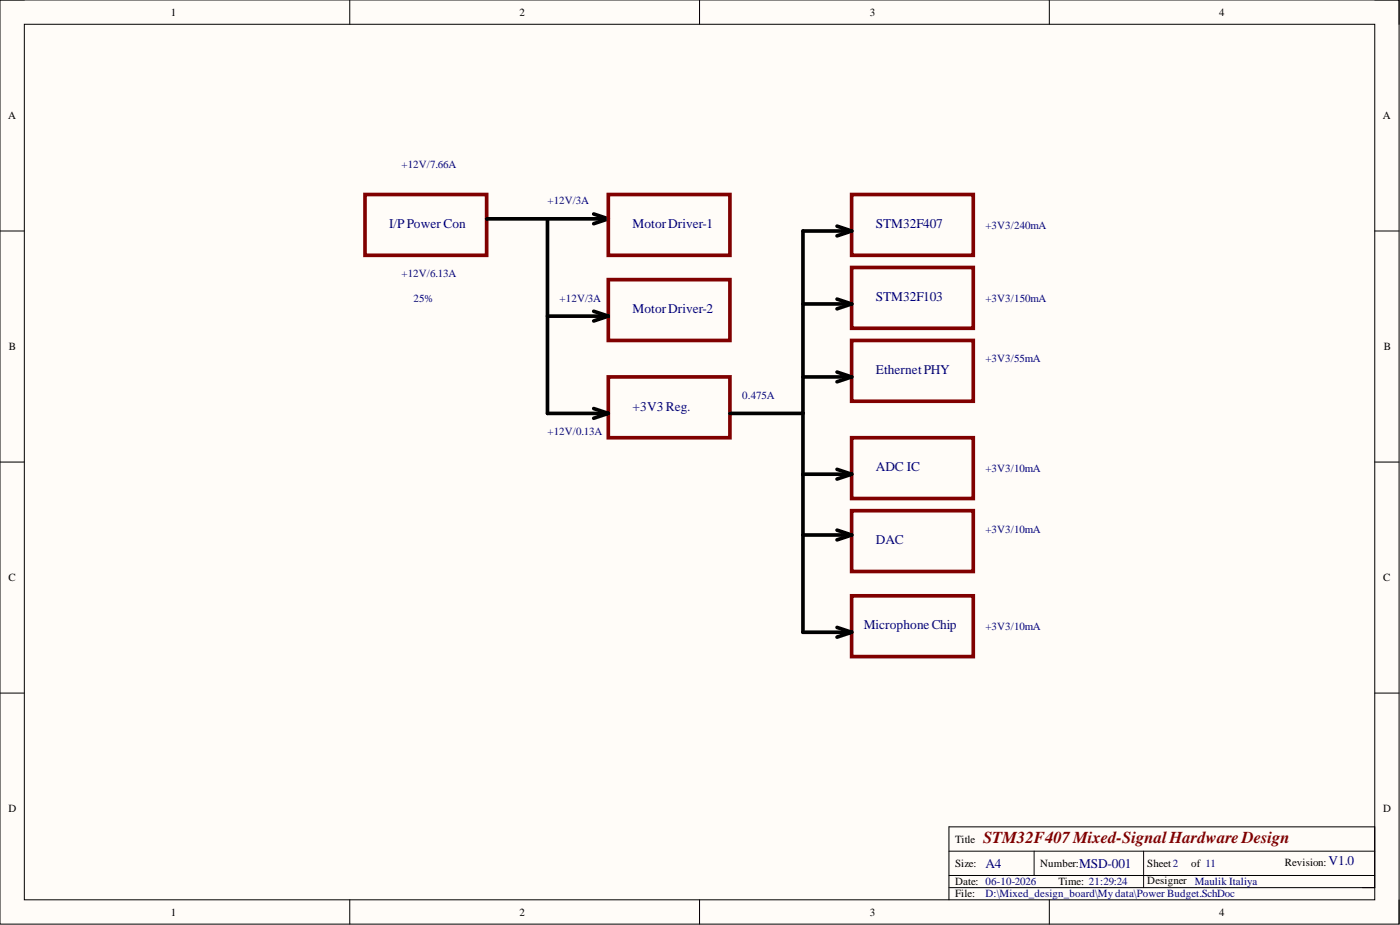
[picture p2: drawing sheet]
<svg xmlns="http://www.w3.org/2000/svg" width="292mm" height="193mm" viewBox="0 0 292 193" stroke-linecap="round" stroke-linejoin="round" font-family="sans-serif">
<path d="M0 0h291.9v192.8h-291.9z" fill-rule="evenodd" fill="#fffcf8"/>
<path d="M0 0h291.9v192.8h-291.9z" fill="none" stroke="#000" stroke-width=".21"/>
<path d="M5.1 5.1h281.7v182.6h-281.7z" fill-rule="evenodd" fill="#fffcf8"/>
<g fill="none" stroke="#000" stroke-width=".21">
<path d="M0 0h5.1M73 0v5.1M146 0v5.1M218.9 0v5.1M286.8 0h5.1v5.1M5.1 5.1h281.7v182.6h-281.7zM0 48.2h5.1M286.8 48.2h5.1M0 96.4h5.1M286.8 96.4h5.1M0 144.6h5.1M286.8 144.6h5.1"/>
<path d="M198 177.6h88.8M215.8 177.6v5M238.6 177.6v7.6M73 187.7v5.1M146 187.7v5.1M198 185.2h88.8v-12.7h-88.8v15.2M198 182.6h88.8M218.9 187.7v5.1M291.9 187.7v5.1"/>
</g>
<path d="M76.2 40.6h25.3v12.7h-25.3zM126.9 40.6h25.4v12.7h-25.4zM126.9 58.3h25.4v12.7h-25.4zM177.7 40.6h25.4v12.7h-25.4zM177.7 55.8h25.4v12.7h-25.4zM126.9 78.6h25.4v12.7h-25.4zM177.7 71h25.4v12.7h-25.4zM177.7 91.3h25.4v12.7h-25.4zM177.7 106.5h25.4v12.7h-25.4zM177.7 124.3h25.4v12.7h-25.4z" fill="none" stroke="#800000" stroke-width=".76"/>
<g fill="none" stroke="#000" stroke-width=".76">
<path d="M101.5 45.7h25.4M114.2 45.7v40.5h12.7M123.9 44.6l3 1.1M126.9 45.7l-3 1M174.6 47.2l3.1 1M177.7 48.2h-10.2v83.7h10.2M177.7 48.2l-3.1 1M114.2 65.9h12.7M123.9 64.9l3 1M126.9 65.9l-3 1.1M167.5 63.4h10.2M167.5 78.6h10.2"/>
<path d="M174.6 62.4l3.1 1M174.6 77.6l3.1 1M177.7 63.4l-3.1 1M177.7 78.6l-3.1 1M123.9 85.2l3 1M126.9 86.2l-3 1.1M152.3 86.2h15.2M167.5 98.9h10.2M174.6 97.9l3.1 1M177.7 98.9l-3.1 1M167.5 111.6h10.2M174.6 110.6l3.1 1"/>
<path d="M177.7 111.6l-3.1 1M174.6 130.9l3.1 1M177.7 131.9l-3.1 1"/>
</g>
<text font-size="3.5" fill="#800000" x="205.1" y="175.8">STM32F407Mixed-SignalHardware Design</text>
<g font-size="2.8" fill="#000080">
<text x="81.2" y="47.6">I/PPower Con</text>
<text x="132" y="47.6">MotorDriver-1</text>
<text x="182.8" y="47.6">STM32F407</text>
<text x="132" y="65.4">MotorDriver-2</text>
<text x="182.8" y="62.8">STM32F103</text>
<text x="182.8" y="78">EthernetPHY</text>
<text x="132" y="85.7">+3V3Reg.</text>
<text x="182.8" y="98.3">ADC IC</text>
<text x="182.8" y="113.6">DAC</text>
<text x="180.2" y="131.3">MicrophoneChip</text>
<text x="205.6" y="181">A4</text>
<text x="225.2" y="181">MSD-001</text>
<text x="277.2" y="180.5">V1.0</text>
</g>
<g font-size="2.3">
<text x="35.6" y="3.3">1</text>
<text x="108.4" y="3.3">2</text>
<text x="181.5" y="3.3">3</text>
<text x="254.3" y="3.3">4</text>
<text x="1.7" y="24.9">A</text>
<text x="288.5" y="24.9">A</text>
<text x="1.9" y="73.1">B</text>
<text x="288.7" y="73.1">B</text>
<text x="1.8" y="121.3">C</text>
<text x="288.6" y="121.3">C</text>
<text x="1.8" y="169.4">D</text>
<text x="288.6" y="169.4">D</text>
<text x="199.3" y="175.8">Title</text>
<text x="199.3" y="180.9">Size:</text>
<text x="199.3" y="184.7">Date: 06-10-2026</text>
<text x="217" y="180.9">Number:</text>
<text x="220.8" y="184.7">Time: 21:29:24</text>
<text x="239.4" y="180.9">Sheet2</text>
<text x="239.4" y="184.4">Designer</text>
<text x="248.5" y="180.9">of 11</text>
<text x="268" y="180.6">Revision:</text>
<text x="35.6" y="191">1</text>
<text x="108.4" y="191">2</text>
<text x="181.5" y="191">3</text>
<text x="199.3" y="187.2">File:</text>
<text x="254.3" y="191">4</text>
</g>
<g font-size="2.3" fill="#000080">
<text x="83.8" y="35">+12V/7.66A</text>
<text x="114.2" y="42.6">+12V/3A</text>
<text x="205.6" y="47.7">+3V3/240mA</text>
<text x="83.8" y="57.8">+12V/6.13A</text>
<text x="86.3" y="62.9">25%</text>
<text x="116.8" y="62.9">+12V/3A</text>
<text x="205.6" y="62.9">+3V3/150mA</text>
<text x="205.6" y="75.6">+3V3/55mA</text>
<text x="154.8" y="83.2">0.475A</text>
<text x="114.2" y="90.8">+12V/0.13A</text>
<text x="205.6" y="98.4">+3V3/10mA</text>
<text x="205.6" y="111.1">+3V3/10mA</text>
<text x="205.6" y="131.4">+3V3/10mA</text>
<text x="249.3" y="184.7">Maulik Italiya</text>
<text x="205.6" y="187.2">D:\Mixed_design_board\My data\Power Budget.SchDoc</text>
</g>
</svg>
